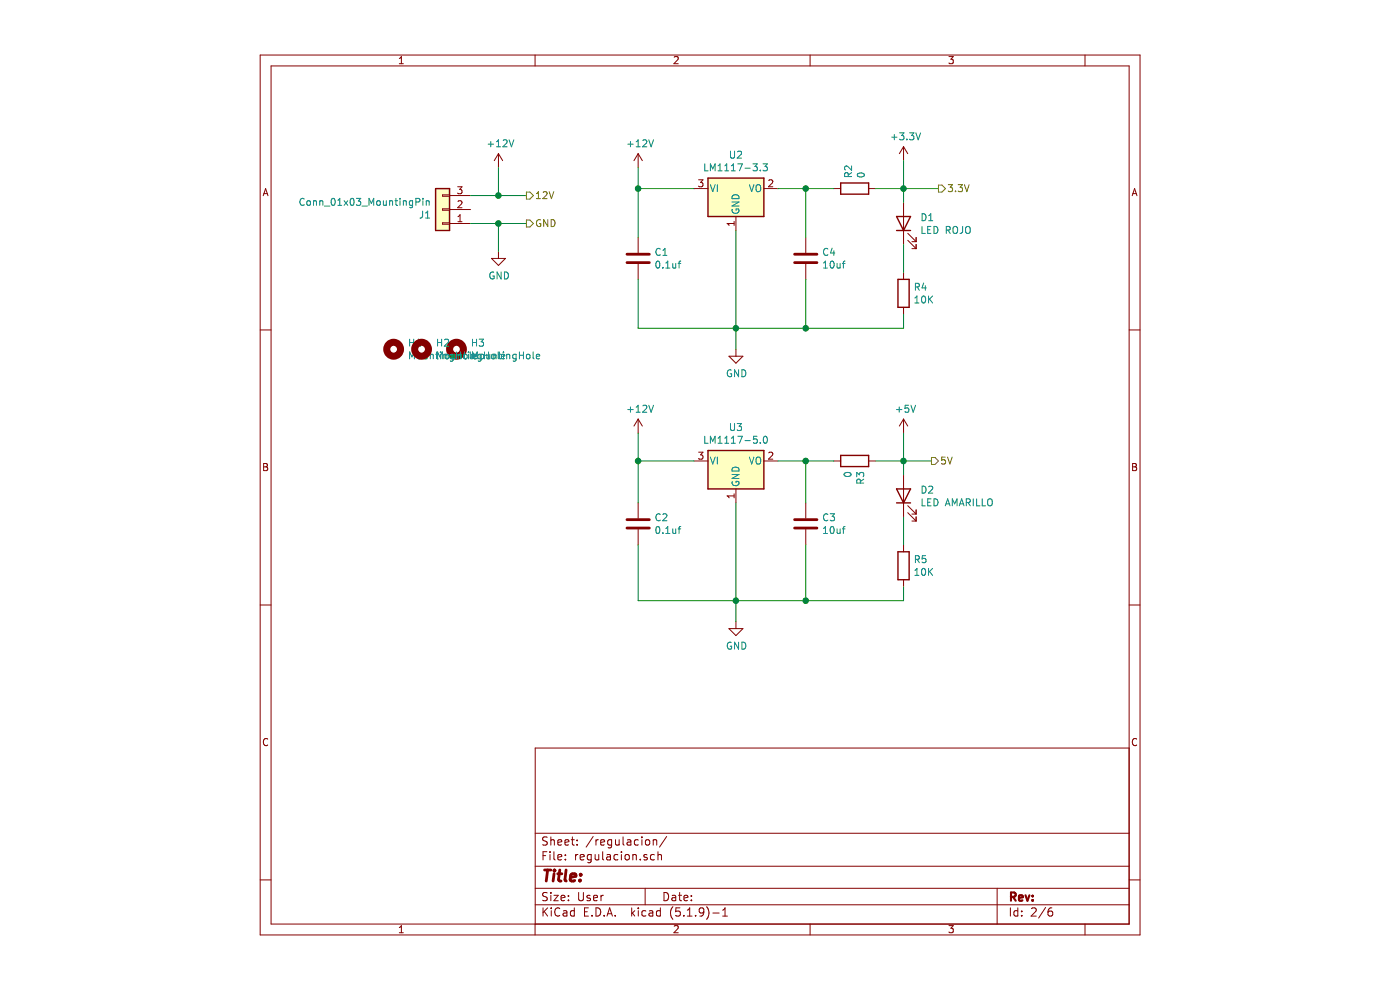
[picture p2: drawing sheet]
EESchema Schematic File Version 4
EELAYER 30 0
EELAYER END
$Descr User 7087 7087
encoding utf-8
Sheet 2 6
Title ""
Date ""
Rev ""
Comp ""
Comment1 ""
Comment2 ""
Comment3 ""
Comment4 ""
$EndDescr
$Comp
L Regulator_Linear:LM1117-3.3 U2
U 1 1
P 3800 1350
F 0 "U2" H 3800 1592 50  0000 C CNN
F 1 "LM1117-3.3" H 3800 1501 50  0000 C CNN
F 2 "Package_TO_SOT_SMD:SOT-223-3_TabPin2" H 3800 1350 50  0001 C CNN
F 3 "http://www.ti.com/lit/ds/symlink/lm1117.pdf" H 3800 1350 50  0001 C CNN
	1    3800 1350
	1    0    0    -1  
$EndComp
$Comp
L Regulator_Linear:LM1117-5.0 U3
U 1 1
P 3800 3300
F 0 "U3" H 3800 3542 50  0000 C CNN
F 1 "LM1117-5.0" H 3800 3451 50  0000 C CNN
F 2 "Package_TO_SOT_SMD:SOT-223-3_TabPin2" H 3800 3300 50  0001 C CNN
F 3 "http://www.ti.com/lit/ds/symlink/lm1117.pdf" H 3800 3300 50  0001 C CNN
	1    3800 3300
	1    0    0    -1  
$EndComp
$Comp
L power:+3.3V #PWR0106
U 1 1
P 5000 1150
F 0 "#PWR0106" H 5000 1000 50  0001 C CNN
F 1 "+3.3V" H 5015 1323 50  0000 C CNN
F 2 "" H 5000 1150 50  0001 C CNN
F 3 "" H 5000 1150 50  0001 C CNN
	1    5000 1150
	1    0    0    -1  
$EndComp
$Comp
L power:GND #PWR0107
U 1 1
P 3800 2500
F 0 "#PWR0107" H 3800 2250 50  0001 C CNN
F 1 "GND" H 3805 2327 50  0000 C CNN
F 2 "" H 3800 2500 50  0001 C CNN
F 3 "" H 3800 2500 50  0001 C CNN
	1    3800 2500
	1    0    0    -1  
$EndComp
$Comp
L power:GND #PWR0108
U 1 1
P 3800 4450
F 0 "#PWR0108" H 3800 4200 50  0001 C CNN
F 1 "GND" H 3805 4277 50  0000 C CNN
F 2 "" H 3800 4450 50  0001 C CNN
F 3 "" H 3800 4450 50  0001 C CNN
	1    3800 4450
	1    0    0    -1  
$EndComp
$Comp
L power:+12V #PWR0109
U 1 1
P 3100 1200
F 0 "#PWR0109" H 3100 1050 50  0001 C CNN
F 1 "+12V" H 3115 1373 50  0000 C CNN
F 2 "" H 3100 1200 50  0001 C CNN
F 3 "" H 3100 1200 50  0001 C CNN
	1    3100 1200
	1    0    0    -1  
$EndComp
$Comp
L power:+12V #PWR0110
U 1 1
P 3100 3100
F 0 "#PWR0110" H 3100 2950 50  0001 C CNN
F 1 "+12V" H 3115 3273 50  0000 C CNN
F 2 "" H 3100 3100 50  0001 C CNN
F 3 "" H 3100 3100 50  0001 C CNN
	1    3100 3100
	1    0    0    -1  
$EndComp
Wire Wire Line
	3100 1350 3100 1200
Wire Wire Line
	3500 3300 3100 3300
Wire Wire Line
	3100 3300 3100 3100
Wire Wire Line
	3100 1350 3500 1350
$Comp
L Device:C C1
U 1 1
P 3100 1850
F 0 "C1" H 3215 1896 50  0000 L CNN
F 1 "0.1uf" H 3215 1805 50  0000 L CNN
F 2 "Capacitor_SMD:C_0805_2012Metric" H 3138 1700 50  0001 C CNN
F 3 "~" H 3100 1850 50  0001 C CNN
	1    3100 1850
	1    0    0    -1  
$EndComp
Connection ~ 3100 1350
$Comp
L Device:C C4
U 1 1
P 4300 1850
F 0 "C4" H 4415 1896 50  0000 L CNN
F 1 "10uf" H 4415 1805 50  0000 L CNN
F 2 "Capacitor_SMD:C_0805_2012Metric" H 4338 1700 50  0001 C CNN
F 3 "~" H 4300 1850 50  0001 C CNN
	1    4300 1850
	1    0    0    -1  
$EndComp
$Comp
L Device:C C2
U 1 1
P 3100 3750
F 0 "C2" H 3215 3796 50  0000 L CNN
F 1 "0.1uf" H 3215 3705 50  0000 L CNN
F 2 "Capacitor_SMD:C_0805_2012Metric" H 3138 3600 50  0001 C CNN
F 3 "~" H 3100 3750 50  0001 C CNN
	1    3100 3750
	1    0    0    -1  
$EndComp
Text HLabel 5250 1350 2    50   Output ~ 0
3.3V
Wire Wire Line
	5000 1350 5250 1350
Text HLabel 5200 3300 2    50   Output ~ 0
5V
Wire Wire Line
	5000 3300 5200 3300
$Comp
L power:+5V #PWR0111
U 1 1
P 5000 3100
F 0 "#PWR0111" H 5000 2950 50  0001 C CNN
F 1 "+5V" H 5015 3273 50  0000 C CNN
F 2 "" H 5000 3100 50  0001 C CNN
F 3 "" H 5000 3100 50  0001 C CNN
	1    5000 3100
	1    0    0    -1  
$EndComp
$Comp
L Connector_Generic:Conn_01x03 J1
U 1 1
P 1700 1500
F 0 "J1" H 1780 1542 50  0000 L CNN
F 1 "Conn_01x03_MountingPin" H 1780 1451 50  0000 L CNN
F 2 "Connector_Molex:Molex_KK-254_AE-6410-03A_1x03_P2.54mm_Vertical" H 1700 1500 50  0001 C CNN
F 3 "~" H 1700 1500 50  0001 C CNN
	1    1700 1500
	-1   0    0    1   
$EndComp
$Comp
L power:+12V #PWR0112
U 1 1
P 2100 1200
F 0 "#PWR0112" H 2100 1050 50  0001 C CNN
F 1 "+12V" H 2115 1373 50  0000 C CNN
F 2 "" H 2100 1200 50  0001 C CNN
F 3 "" H 2100 1200 50  0001 C CNN
	1    2100 1200
	1    0    0    -1  
$EndComp
$Comp
L power:GND #PWR0113
U 1 1
P 2100 1800
F 0 "#PWR0113" H 2100 1550 50  0001 C CNN
F 1 "GND" H 2105 1627 50  0000 C CNN
F 2 "" H 2100 1800 50  0001 C CNN
F 3 "" H 2100 1800 50  0001 C CNN
	1    2100 1800
	1    0    0    -1  
$EndComp
Wire Wire Line
	1900 1600 2100 1600
Wire Wire Line
	2100 1600 2100 1800
Wire Wire Line
	1900 1400 2100 1400
Wire Wire Line
	2100 1400 2100 1200
Text HLabel 2300 1400 2    50   Output ~ 0
12V
Wire Wire Line
	2100 1400 2300 1400
Connection ~ 2100 1400
Text HLabel 2300 1600 2    50   Output ~ 0
GND
Wire Wire Line
	2300 1600 2100 1600
Connection ~ 2100 1600
$Comp
L Device:LED D1
U 1 1
P 5000 1600
F 0 "D1" V 5039 1482 50  0000 R CNN
F 1 "LED ROJO" V 4948 1482 50  0000 R CNN
F 2 "LED_SMD:LED_0805_2012Metric" H 5000 1600 50  0001 C CNN
F 3 "~" H 5000 1600 50  0001 C CNN
	1    5000 1600
	0    -1   -1   0   
$EndComp
$Comp
L Device:R R4
U 1 1
P 5000 2100
F 0 "R4" H 5070 2146 50  0000 L CNN
F 1 "10K" H 5070 2055 50  0000 L CNN
F 2 "Resistor_SMD:R_0805_2012Metric" V 4930 2100 50  0001 C CNN
F 3 "~" H 5000 2100 50  0001 C CNN
	1    5000 2100
	1    0    0    -1  
$EndComp
Wire Wire Line
	4300 1350 4300 1700
Wire Wire Line
	3100 1350 3100 1700
Wire Wire Line
	5000 1750 5000 1950
Wire Wire Line
	5000 1450 5000 1350
Connection ~ 5000 1350
$Comp
L Device:LED D2
U 1 1
P 5000 3550
F 0 "D2" V 5039 3432 50  0000 R CNN
F 1 "LED AMARILLO" V 4948 3432 50  0000 R CNN
F 2 "LED_SMD:LED_0805_2012Metric" H 5000 3550 50  0001 C CNN
F 3 "~" H 5000 3550 50  0001 C CNN
	1    5000 3550
	0    -1   -1   0   
$EndComp
$Comp
L Device:R R5
U 1 1
P 5000 4050
F 0 "R5" H 5070 4096 50  0000 L CNN
F 1 "10K" H 5070 4005 50  0000 L CNN
F 2 "Resistor_SMD:R_0805_2012Metric" V 4930 4050 50  0001 C CNN
F 3 "~" H 5000 4050 50  0001 C CNN
	1    5000 4050
	1    0    0    -1  
$EndComp
Wire Wire Line
	5000 3700 5000 3900
$Comp
L Device:C C3
U 1 1
P 4300 3750
F 0 "C3" H 4415 3796 50  0000 L CNN
F 1 "10uf" H 4415 3705 50  0000 L CNN
F 2 "Capacitor_SMD:C_0805_2012Metric" H 4338 3600 50  0001 C CNN
F 3 "~" H 4300 3750 50  0001 C CNN
	1    4300 3750
	1    0    0    -1  
$EndComp
Wire Wire Line
	5000 2250 5000 2350
Wire Wire Line
	3100 2000 3100 2350
Wire Wire Line
	5000 4200 5000 4300
Wire Wire Line
	3100 4300 3100 3900
Wire Wire Line
	3100 3300 3100 3600
Connection ~ 3100 3300
Wire Wire Line
	4300 3300 4300 3600
Wire Wire Line
	4300 3900 4300 4300
Wire Wire Line
	5000 3400 5000 3300
Connection ~ 5000 3300
Wire Wire Line
	3800 1650 3800 2350
Connection ~ 3800 2350
Wire Wire Line
	3800 2350 3100 2350
Wire Wire Line
	3800 2500 3800 2350
Wire Wire Line
	3800 3600 3800 4300
Connection ~ 3800 4300
Wire Wire Line
	3800 4300 3100 4300
Wire Wire Line
	3800 4450 3800 4300
Wire Wire Line
	4300 2000 4300 2350
Wire Wire Line
	5000 1150 5000 1350
Wire Wire Line
	5000 3100 5000 3300
Wire Wire Line
	3800 4300 4300 4300
Wire Wire Line
	4100 3300 4300 3300
Wire Wire Line
	4100 1350 4300 1350
$Comp
L Device:R R2
U 1 1
P 4650 1350
F 0 "R2" H 4720 1396 50  0000 L CNN
F 1 "0" H 4720 1305 50  0000 L CNN
F 2 "Resistor_SMD:R_0805_2012Metric" V 4580 1350 50  0001 C CNN
F 3 "~" H 4650 1350 50  0001 C CNN
	1    4650 1350
	0    -1   -1   0   
$EndComp
Wire Wire Line
	4300 2350 3800 2350
Wire Wire Line
	4500 1350 4300 1350
Connection ~ 4300 1350
$Comp
L Device:R R3
U 1 1
P 4650 3300
F 0 "R3" H 4720 3346 50  0000 L CNN
F 1 "0" H 4720 3255 50  0000 L CNN
F 2 "Resistor_SMD:R_0805_2012Metric" V 4580 3300 50  0001 C CNN
F 3 "~" H 4650 3300 50  0001 C CNN
	1    4650 3300
	0    1    1    0   
$EndComp
Wire Wire Line
	4800 1350 5000 1350
Wire Wire Line
	5000 2350 4300 2350
Connection ~ 4300 2350
Wire Wire Line
	4800 3300 5000 3300
Wire Wire Line
	4500 3300 4300 3300
Connection ~ 4300 3300
Wire Wire Line
	5000 4300 4300 4300
Connection ~ 4300 4300
$EndSCHEMATC
